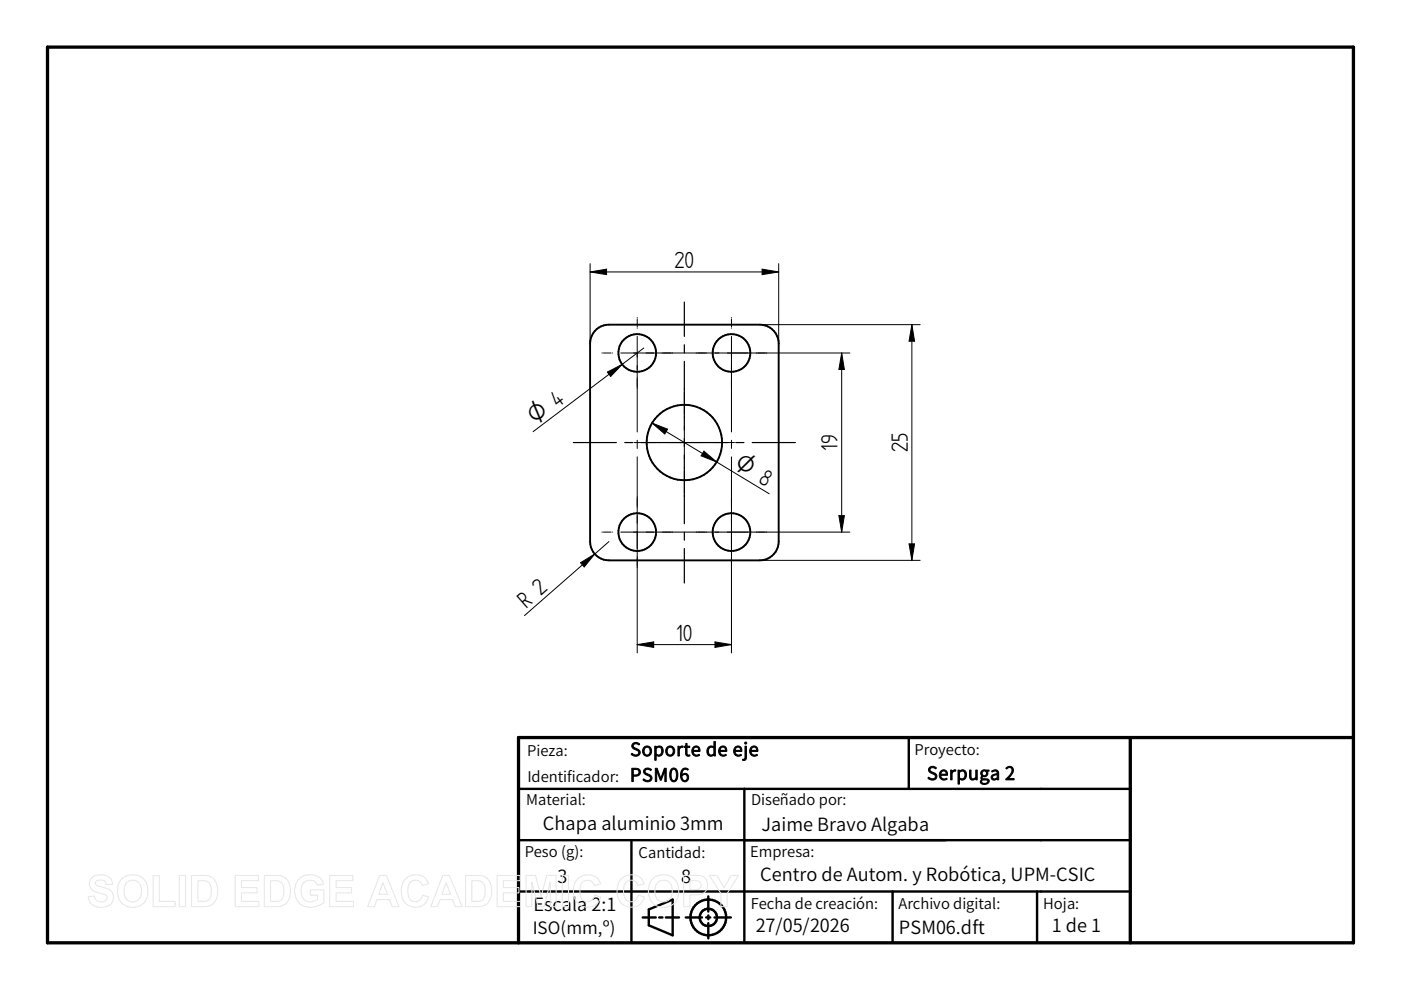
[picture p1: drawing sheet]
<svg xmlns="http://www.w3.org/2000/svg" width="297mm" height="210mm" viewBox="0 0 297 210" stroke-linecap="round" stroke-linejoin="round" font-family="sans-serif">
<path d="M10.1 10h276.9v189.9h-276.9zM239.6 156.4v43.5M287 156.4h-177.1v43.5" fill="none" stroke="#000" stroke-width=".7"/>
<g fill="none" stroke="#000" stroke-width=".51">
<path d="M192.7 156.4v10.9M109.9 167.3h129.7M109.9 178.1h129.7M133.9 178.1v21.8M157.8 167.3v32.6M109.9 189h129.7M136.3 194.5h2.7M137.6 192.8l5-2.1v7.6l-5-2.1zM139.8 194.5h.7M141.2 194.5h2.8M145.4 194.5h3.4M149.7 194.5h.9"/>
<path d="M150.2 190.1v3.2M150.2 194.1v.8M150.2 195.7v3.3M151.5 194.5h3.5M189.2 189v10.9M219.9 189v10.9"/>
<circle cx="150.2" cy="194.5" r="3.8"/>
<circle cx="150.2" cy="194.5" r="1.84"/>
</g>
<g fill="none" stroke="#000" stroke-width=".4">
<path d="M126.1 70.2a4 4 0 0 1 3-1.4h32a4 4 0 0 1 4 4v42a4 4 0 0 1-4 4h-32a4 4 0 0 1-4-4v-42a3.9 3.9 0 0 1 1-2.6z"/>
<circle cx="135.1" cy="74.8" r="4"/>
<circle cx="155.1" cy="74.8" r="4"/>
<circle cx="145.1" cy="93.8" r="8"/>
<circle cx="135.1" cy="112.8" r="4"/>
<circle cx="155.1" cy="112.8" r="4"/>
</g>
<g fill="none" stroke="#000" stroke-width=".21">
<path d="M125.1 55.9v16.9M125.1 57.7l3.5-.6v1.1zM125.1 57.7h40M161.6 57.1l3.5 .6-3.5 .5zM165.1 55.9v16.9M127.6 74.8h.1M127.9 74.8h1.6M128.8 78.9l3.1-1.6-2.4 2.5zM129.8 74.8h.1M131.6 74.8h48.6M135.1 67.3v.1M135.1 67.7v1.6"/>
<path d="M135.1 69.5v.1M135.1 71.3v20.3M136.5 73.8l-23.5 17.7M155.1 67.3v.1M155.1 67.7v1.6M155.1 69.5v.1M155.1 71.3v20.3M161.1 68.8h34M178.5 74.8v38M178.5 74.8l.5 3.5h-1.1zM193.3 68.8l.6 3.5h-1.2zM193.3 68.8v50"/>
<path d="M133.6 93.8h.3M134.5 93.8h4.5M135.1 93.3v1.8M135.1 96.9v41.5M138.3 89.7l3.2 1.3-.6 1zM138.3 89.7l24.8 15M139.6 93.8h.2M141.6 93.8h7M145.1 82.3v.3M145.1 83.2v4.5M145.1 88.3v.3M145.1 90.3v7"/>
<path d="M145.1 99.1v.2M145.1 99.9v4.6M149.2 95.7l2.8 2.3-3.3-1.4zM150.3 93.8h.3M151.2 93.8h4.5M155.1 93.3v1.8M155.1 96.9v41.5M156.3 93.8h.3M123.1 119.3l3-1.8-2.2 2.7zM127.6 112.8h.1M127.9 112.8h1.6M129.1 114.8l-17.9 15.7"/>
<path d="M129.8 112.8h.1M131.6 112.8h48.6M145.1 105v.3M161.1 118.8h34M177.9 109.3h1.1l-.5 3.5zM192.7 115.3h1.2l-.6 3.5zM135.1 136.7h20M135.1 136.7l3.5-.6v1.2zM151.6 136.1l3.5 .6-3.5 .6z"/>
</g>
<path d="M145.1 64.1v7.2M145.1 73.1v1.7M145.1 76.6v14.6M121.6 93.8h9.1M132.5 93.8h1.7M136 93.8h18.2M145.1 93v1.7M145.1 96.5v14.5M156 93.8h1.7M159.5 93.8h9.1M145.1 112.8v1.7M145.1 116.3v7.3" fill="none" stroke="#000" stroke-width=".25"/>
<path d="M125.1 57.7l3.5-.6v1.1zM161.6 57.1l3.5 .6-3.5 .5zM128.8 78.9l3.1-1.6-2.4 2.5zM178.5 74.8l.5 3.5h-1.1zM193.3 68.8l.6 3.5h-1.2zM138.3 89.7l3.2 1.3-.6 1zM149.2 95.7l2.8 2.3-3.3-1.4zM123.1 119.3l3-1.8-2.2 2.7zM177.9 109.3h1.1l-.5 3.5zM192.7 115.3h1.2l-.6 3.5zM135.1 136.7l3.5-.6v1.2zM151.6 136.1l3.5 .6-3.5 .6z" fill="#000"/>
<g fill="none" stroke="#e6e6e6" stroke-width=".21">
<path d="M19.4 186.2a3.1 3.1 0 0 1 4.1 .1l.4 1.2h-1.4a1.31 1.31 0 0 0-1-.9 1.31 1.31 0 0 0-1.3 .5l.2 .5 .8 .4a3.9 3.9 0 0 1 2.6 1.2 2.16 2.16 0 0 1-.2 2.4 2.16 2.16 0 0 1-2.2 .8 2.38 2.38 0 0 1-2.7-2.3l1.3-.1a1.43 1.43 0 0 0 1.2 1.2 1.43 1.43 0 0 0 1.5-.9 1.15 1.15 0 0 0-1.3-.9 2.45 2.45 0 0 1-2.5-2.1l.2-.7zM25.8 186.3a3.3 3.3 0 0 1 4.2-.3 3.3 3.3 0 0 1 1.3 3.9 3.2 3.2 0 0 1-3.9 2.4 3.2 3.2 0 0 1-2.5-3.8l.3-1.3zM26.8 187.2a1.86 1.86 0 0 1 2.2-.4 1.86 1.86 0 0 1 1 2.1 1.89 1.89 0 0 1-1.8 2.3 1.89 1.89 0 0 1-1.9-2.3l.1-.8zM32.4 185.7h1.4v5.4h3.3v1.1h-4.7zM38 185.6h1.3v6.6h-1.3zM40.6 185.6h2.4a2.83 2.83 0 0 1 3.2 3.4 2.82 2.82 0 0 1-3.1 3.2h-2.5zM41.9 186.7a2.78 2.78 0 0 1 2.5 .6 3.4 3.4 0 0 1-.3 3.6l-.6 .2h-1.6zM49.9 185.6h4.9v1.1h-3.6v1.5h3.3v1.1h-3.3v1.8h3.7v1.1h-5zM56 185.6h2.5a2.83 2.83 0 0 1 3.1 3.4 2.82 2.82 0 0 1-3.1 3.2h-2.5zM57.4 186.7a2.78 2.78 0 0 1 2.4 .6 3.4 3.4 0 0 1-.3 3.6l-.5 .2h-1.6zM63.3 186.5a3.4 3.4 0 0 1 5 .1l.3 .8-1.3 .3a1.81 1.81 0 0 0-2.3-1 1.81 1.81 0 0 0-1.1 2.1 2.06 2.06 0 0 0 1 2.2 2.06 2.06 0 0 0 2.4-.4v-.8h-1.5v-1.1h2.9v2.6a3.9 3.9 0 0 1-5.6-.3 4.1 4.1 0 0 1 .2-4.5zM69.9 185.6h4.9v1.1h-3.6v1.5h3.3v1.1h-3.3v1.8h3.7v1.1h-5z"/>
<path d="M80.5 185.6h1.4l2.7 6.6h-1.4l-.6-1.5h-2.7l-.5 1.5h-1.4zM81.2 187.2l.9 2.4h-1.8zM85.9 186.4a2.89 2.89 0 0 1 4.9 1l-1.3 .3a1.56 1.56 0 0 0-1.8-1 1.56 1.56 0 0 0-1.2 1.7 2.25 2.25 0 0 0 1.2 2.8 1.54 1.54 0 0 0 1.9-1.4l1.3 .4a2.96 2.96 0 0 1-3.5 2.1 2.96 2.96 0 0 1-2.3-3.3l.2-1.5zM93.9 185.6h1.4l2.7 6.6h-1.5l-.5-1.5h-2.7l-.6 1.5h-1.4zM94.6 187.2l.9 2.4h-1.8zM98.7 185.6h2.4a2.83 2.83 0 0 1 3.1 3.4 2.82 2.82 0 0 1-3 3.2h-2.5zM100 186.7a2.78 2.78 0 0 1 2.5 .6 3.4 3.4 0 0 1-.3 3.6l-.6 .2h-1.6zM105.4 185.6h4.9v1.1h-3.6v1.5h3.3v1.1h-3.3v1.8h3.7v1.1h-5zM111.5 185.6h2.1l1.1 4.5 1.2-4.5h2v6.6h-1.2v-5.2l-1.3 5.2h-1.3l-1.3-5.2v5.2h-1.3zM119.2 185.6h1.3v6.6h-1.3zM122.4 186.4a2.89 2.89 0 0 1 4.9 1l-1.3 .3a1.56 1.56 0 0 0-1.8-1 1.56 1.56 0 0 0-1.2 1.7 2.25 2.25 0 0 0 1.2 2.8 1.54 1.54 0 0 0 1.9-1.4l1.3 .4a2.96 2.96 0 0 1-3.5 2.1 2.96 2.96 0 0 1-2.3-3.3l.2-1.5zM131.7 186.4a2.89 2.89 0 0 1 4.9 1l-1.3 .3a1.56 1.56 0 0 0-1.9-1 1.56 1.56 0 0 0-1.2 1.7 2.25 2.25 0 0 0 1.3 2.8 1.54 1.54 0 0 0 1.8-1.4l1.3 .4a2.96 2.96 0 0 1-3.5 2.1 2.96 2.96 0 0 1-2.3-3.3l.2-1.5z"/>
<path d="M138.4 186.3a3.3 3.3 0 0 1 4.1-.3 3.3 3.3 0 0 1 1.3 3.9 3.2 3.2 0 0 1-3.9 2.4 3.2 3.2 0 0 1-2.4-3.8l.3-1.3zM139.4 187.2a1.86 1.86 0 0 1 2.2-.4 1.86 1.86 0 0 1 .9 2.1 1.89 1.89 0 0 1-1.8 2.3 1.89 1.89 0 0 1-1.8-2.3v-.8zM144.9 185.6h2.2a2.43 2.43 0 0 1 2.7 1 2.11 2.11 0 0 1-.1 2.3 2.11 2.11 0 0 1-2.1 .8h-1.3v2.5h-1.4zM146.3 186.7h.6a1.26 1.26 0 0 1 1.8 1 1.2 1.2 0 0 1-1.7 .9h-.7zM150.4 185.6h1.6l1.5 2.6 1.5-2.6h1.6l-2.4 3.8v2.8h-1.4v-2.8z"/>
</g>
<g font-size="5.6">
<text x="143" y="56.8">20</text>
<text x="177.6" y="95.6" transform="rotate(-90 177.6 95.6)">19</text>
<text x="192.5" y="95.9" transform="rotate(-90 192.5 95.9)">25</text>
<text x="111.6" y="129.1" transform="rotate(-41 111.6 129.1)">R 2</text>
<text x="143.3" y="135.8">10</text>
</g>
<g font-size="5.4">
<text x="113.5" y="90.1" transform="rotate(-37 113.5 90.1)">O 4</text>
<text x="155.4" y="99.1" transform="rotate(31 155.4 99.1)">O 8</text>
</g>
<g font-size="3.9">
<text x="133.6" y="160.3">Soporte de eje</text>
<text x="133.6" y="165.7">PSM06</text>
<text x="196.5" y="165.4">Serpuga 2</text>
<text x="115.1" y="176">Chapa aluminio 3mm</text>
<text x="161.4" y="176.1">Jaime Bravo Algaba</text>
<text x="118.2" y="187.2">3</text>
<text x="144.4" y="187.2">8</text>
<text x="161.2" y="186.8">Centro de Autom. y Robótica, UPM-CSIC</text>
<text x="113.1" y="193.3">Escala 2:1</text>
<text x="160.2" y="197.7">27/05/2026</text>
<text x="190.6" y="198">PSM06.dft</text>
<text x="223" y="197.6">1 de 1</text>
</g>
<text font-size="3.6" x="112.9" y="197.9">ISO(mm,º)</text>
<g font-size="3.1">
<text x="111.8" y="160.2">Pieza:</text>
<text x="193.9" y="160.1">Proyecto:</text>
<text x="111.8" y="165.7">Identificador:</text>
<text x="111.6" y="170.8">Material:</text>
<text x="159.3" y="170.8">Diseñado por:</text>
<text x="111.2" y="181.7">Peso (g):</text>
<text x="135.4" y="182">Cantidad:</text>
<text x="159" y="181.8">Empresa:</text>
<text x="159.2" y="192.7">Fecha de creación:</text>
<text x="190.5" y="192.7">Archivo digital:</text>
<text x="221.2" y="192.7">Hoja:</text>
</g>
</svg>
